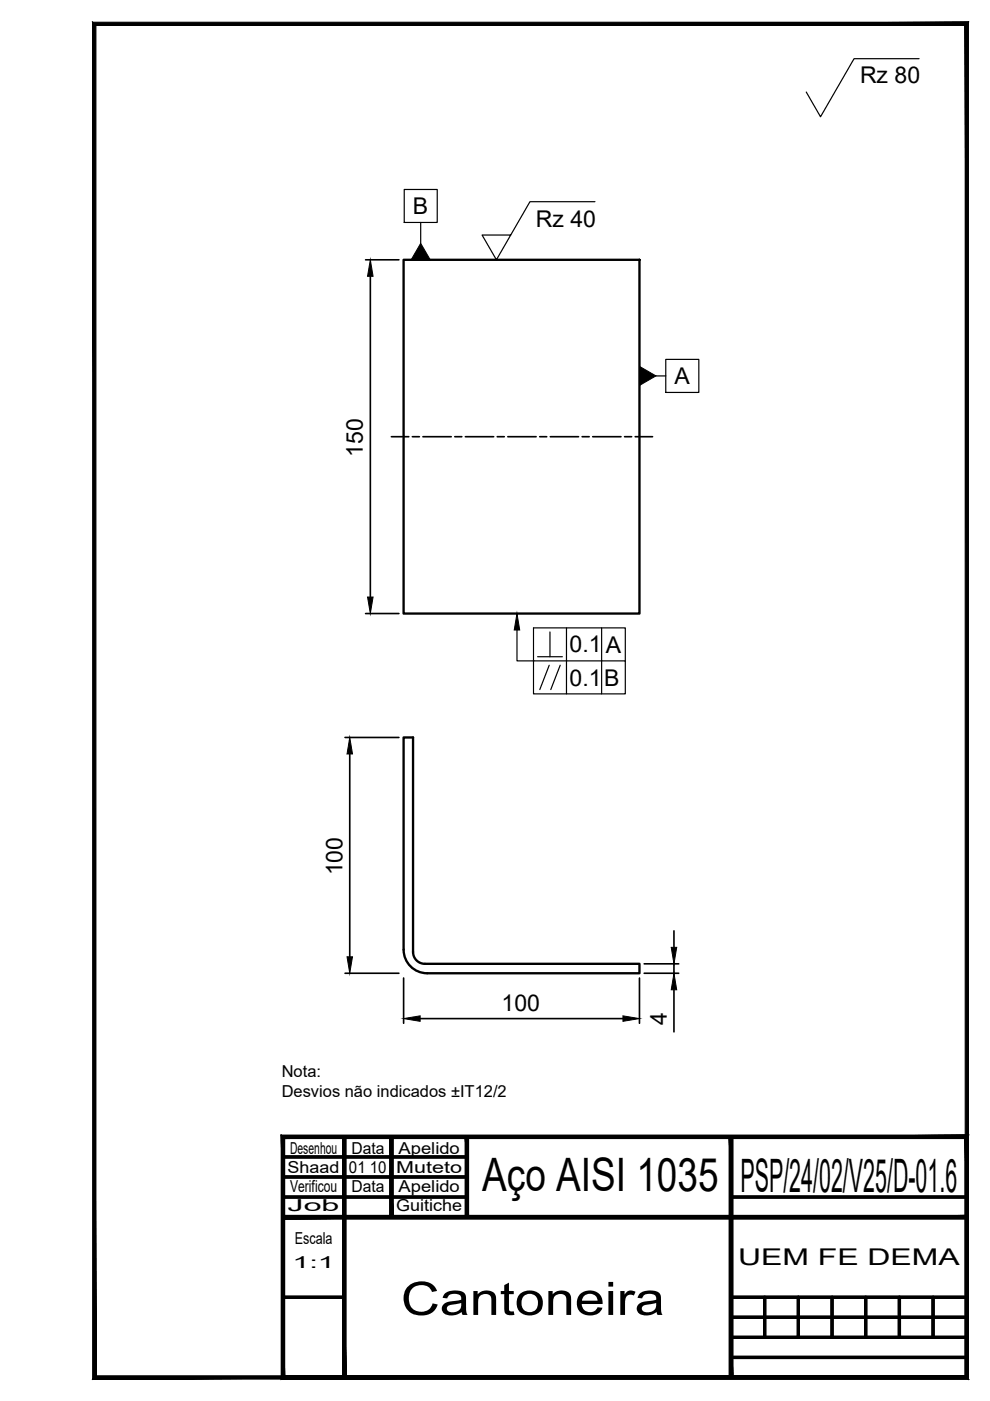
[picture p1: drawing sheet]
<svg xmlns="http://www.w3.org/2000/svg" width="210mm" height="297mm" viewBox="0 0 210 297" stroke-linecap="round" stroke-linejoin="round" font-family="sans-serif">
<!-- layer: MD_Visible -->
<path d="M85.6 55.1h50v75h-50zM85.6 156.4h2v45.4a2.5 2.5 0 0 0 2.5 2.6h45.5v2h-45a5 5 0 0 1-5-5.1z" fill="none" stroke="#000" stroke-width=".5"/>
<!-- layer: contornos visiveis -->
<g fill="#000" stroke="#000" stroke-width=".21">
<path d="M60 257.7v.7l145-.7zM60 258.4l145-.7v.7z"/>
<path d="M60 257.7v.7l145-.7zM60 258.4l145-.7v.7z"/>
<path d="M72.6 241l.7 51v-51zM72.6 241l.7 51h-.7z"/>
<path d="M82.6 241v17h.7zM82.6 241h.7v17z"/>
<path d="M82.6 241l.7 17v-17zM82.6 241l.7 17h-.7z"/>
<path d="M98.6 241v17h.7zM98.6 241h.7v17z"/>
<path d="M98.6 241l.7 17v-17zM98.6 241l.7 17h-.7z"/>
<path d="M154.6 241l.7 51v-51zM154.6 241l.7 51h-.7z"/>
<path d="M154.6 241l.7 51v-51zM154.6 241l.7 51h-.7z"/>
<path d="M60 258.4h145v-.7zM60 257.7h145l-145 .7z"/>
<path d="M60 258.4h145v-.7zM60 257.7h145l-145 .7z"/>
<path d="M20.3 291.7l-.7 .7 185-.7zM19.6 292.4l185-.7 .7 .7zM204.6 5.4v286.3l.7 .7zM205.3 4.7v287.7l-.7-287zM20.3 5.4h184.3l.7-.7zM19.6 4.7h185.7l-185 .7zM19.6 4.7l.7 287v-286.3zM19.6 4.7l.7 287-.7 .7z"/>
<path d="M60.3 291.7l-.7 .7 145-.7zM59.6 292.4l145-.7 .7 .7zM204.6 241.4v50.3l.7 .7zM205.3 240.7v51.7l-.7-51zM60.3 241.4h144.3l.7-.7zM59.6 240.7h145.7l-145 .7zM59.6 240.7l.7 51v-50.3zM59.6 240.7l.7 51-.7 .7z"/>
<path d="M60.3 291.7l-.7 .7 145-.7zM59.6 292.4l145-.7 .7 .7zM204.6 241.4v50.3l.7 .7zM205.3 240.7v51.7l-.7-51zM60.3 241.4h144.3l.7-.7zM59.6 240.7h145.7l-145 .7zM59.6 240.7l.7 51v-50.3zM59.6 240.7l.7 51-.7 .7z"/>
<path d="M72.6 241v51h.7zM72.6 241h.7v51z"/>
<path d="M154.6 241v51h.7zM154.6 241h.7v51z"/>
<path d="M154.6 241v51h.7zM154.6 241h.7v51z"/>
</g>
<g fill="none" stroke="#000" stroke-width=".7">
<path d="M60 241h145v51h-145zM60 245.3h39M60 249.5h39M60 253.8h39M60 258h145M73 241v51M83 241v17M99 241v17M155 241v51M155 253.8h50M60 275h13M155 275h50"/>
<path d="M155 279.3h50M162.1 275v8.5M169.3 275v8.5M176.4 275v8.5M183.5 275v8.5M190.7 275v8.5M197.8 275v8.5M155 283.5h50M155 287.8h50"/>
</g>
<!-- layer: cotagem -->
<g fill="none" stroke="#000" stroke-width=".35">
<path d="M77.5 55.1h7.1M78.5 58.6v68M77.5 130.1h7.1M73.2 156.4h11.4M74.2 159.9v43M142.9 197.4v3.5M73.2 206.4h11.4M85.6 207.4v9.6M89.1 216h43M135.6 207.4v9.6M136.6 206.4h7.3M136.6 204.4h7.3"/>
<path d="M142.9 204.4v2M142.9 209.9v8.9"/>
</g>
<path d="M78.5 55.1l.6 3.5h-1.2zM77.9 126.6h1.2l-.6 3.5zM74.2 156.4l.5 3.5h-1.1zM73.6 202.9h1.1l-.5 3.5zM85.6 216l3.5-.6v1.1zM132.1 215.4l3.5 .6-3.5 .5zM142.3 200.9h1.2l-.6 3.5zM142.9 206.4l.6 3.5h-1.2z" fill="#000" stroke="#000" stroke-width=".21"/>
<!-- layer: AM_5 -->
<g fill="none" stroke="#000" stroke-width=".25">
<path d="M194.9 12.4h-13.8l-7.1 12.4-3.1-5.3M85.7 40.2h7v7h-7zM89.2 47.2v4.4M126.2 42.8h-13.8l-7.1 12.3-3.1-5.3h6.1M139.1 79.7h2.1M141.2 76.2h7v7h-7zM109.6 133.6v6.5h23v7h-19.5v-14h19.5v7M114 139.2h5.2M116.6 134v5.2M120.1 133.1v14M127.6 133.1v14M116.4 141l-2 5.2"/>
<path d="M118.8 141l-2 5.2"/>
</g>
<!-- layer: linha de eixo -->
<g fill="none" stroke="#000" stroke-width=".35">
<path d="M83 92.6h3.7M87.4 92.6h1.5M89.7 92.6h6M96.4 92.6h1.5M98.7 92.6h6M105.4 92.6h1.5M107.7 92.6h6M114.4 92.6h1.5M116.7 92.6h6M123.4 92.6h1.5M125.7 92.6h6M132.4 92.6h1.5"/>
<path d="M134.7 92.6h3.7"/>
</g>
<!-- layer: AM_5 -->
<path d="M89.2 51.6l2 3.5h-4zM135.6 77.7l3.5 2-3.5 2zM109.6 130.1l.6 3.5h-1.2z" fill="#000" stroke="#000" stroke-width=".21"/>
<g font-size="9.8">
<text x="102.2" y="252.6">Aço AISI 1035</text>
<text x="157" y="252.8">PSP/24/02/V25/D-01.6</text>
<text x="85" y="278.8">Cantoneira</text>
</g>
<g font-size="4.9">
<text x="182.3" y="17.7">Rz 80</text>
<text x="87.5" y="45.4">B</text>
<text x="113.6" y="48">Rz 40</text>
<text x="143" y="81.4">A</text>
<text x="77" y="96.8" transform="rotate(-90 77 96.8)">150</text>
<text x="120.8" y="138.3">0.1</text>
<text x="128.4" y="138.4">A</text>
<text x="120.8" y="145.3">0.1</text>
<text x="128.1" y="145.4">B</text>
<text x="72.6" y="185.6" transform="rotate(-90 72.6 185.6)">100</text>
<text x="106.4" y="214.4">100</text>
<text x="141.4" y="217.3" transform="rotate(-90 141.4 217.3)">4</text>
<text x="156.5" y="268.1">UEM FE DEMA</text>
</g>
<g font-size="3.5">
<text x="59.7" y="232.6">Desvios não indicados ±IT12/2</text>
<text x="59.7" y="228.4">Nota:</text>
<text x="61.5" y="244.6">Desenhou</text>
<text x="74.5" y="244.6">Data</text>
<text x="84.5" y="244.6">Apelido</text>
<text x="61" y="248.8">Shaad</text>
<text x="74" y="248.8">01 10</text>
<text x="84" y="248.8">Muteto</text>
<text x="61" y="256.8">Job</text>
<text x="61.5" y="252.6">Verificou</text>
<text x="74.5" y="252.6">Data</text>
<text x="84" y="256.8">Guitiche</text>
<text x="84.5" y="252.6">Apelido</text>
<text x="62.5" y="263.6">Escala</text>
<text x="62" y="268.8">1:1</text>
</g>
</svg>
